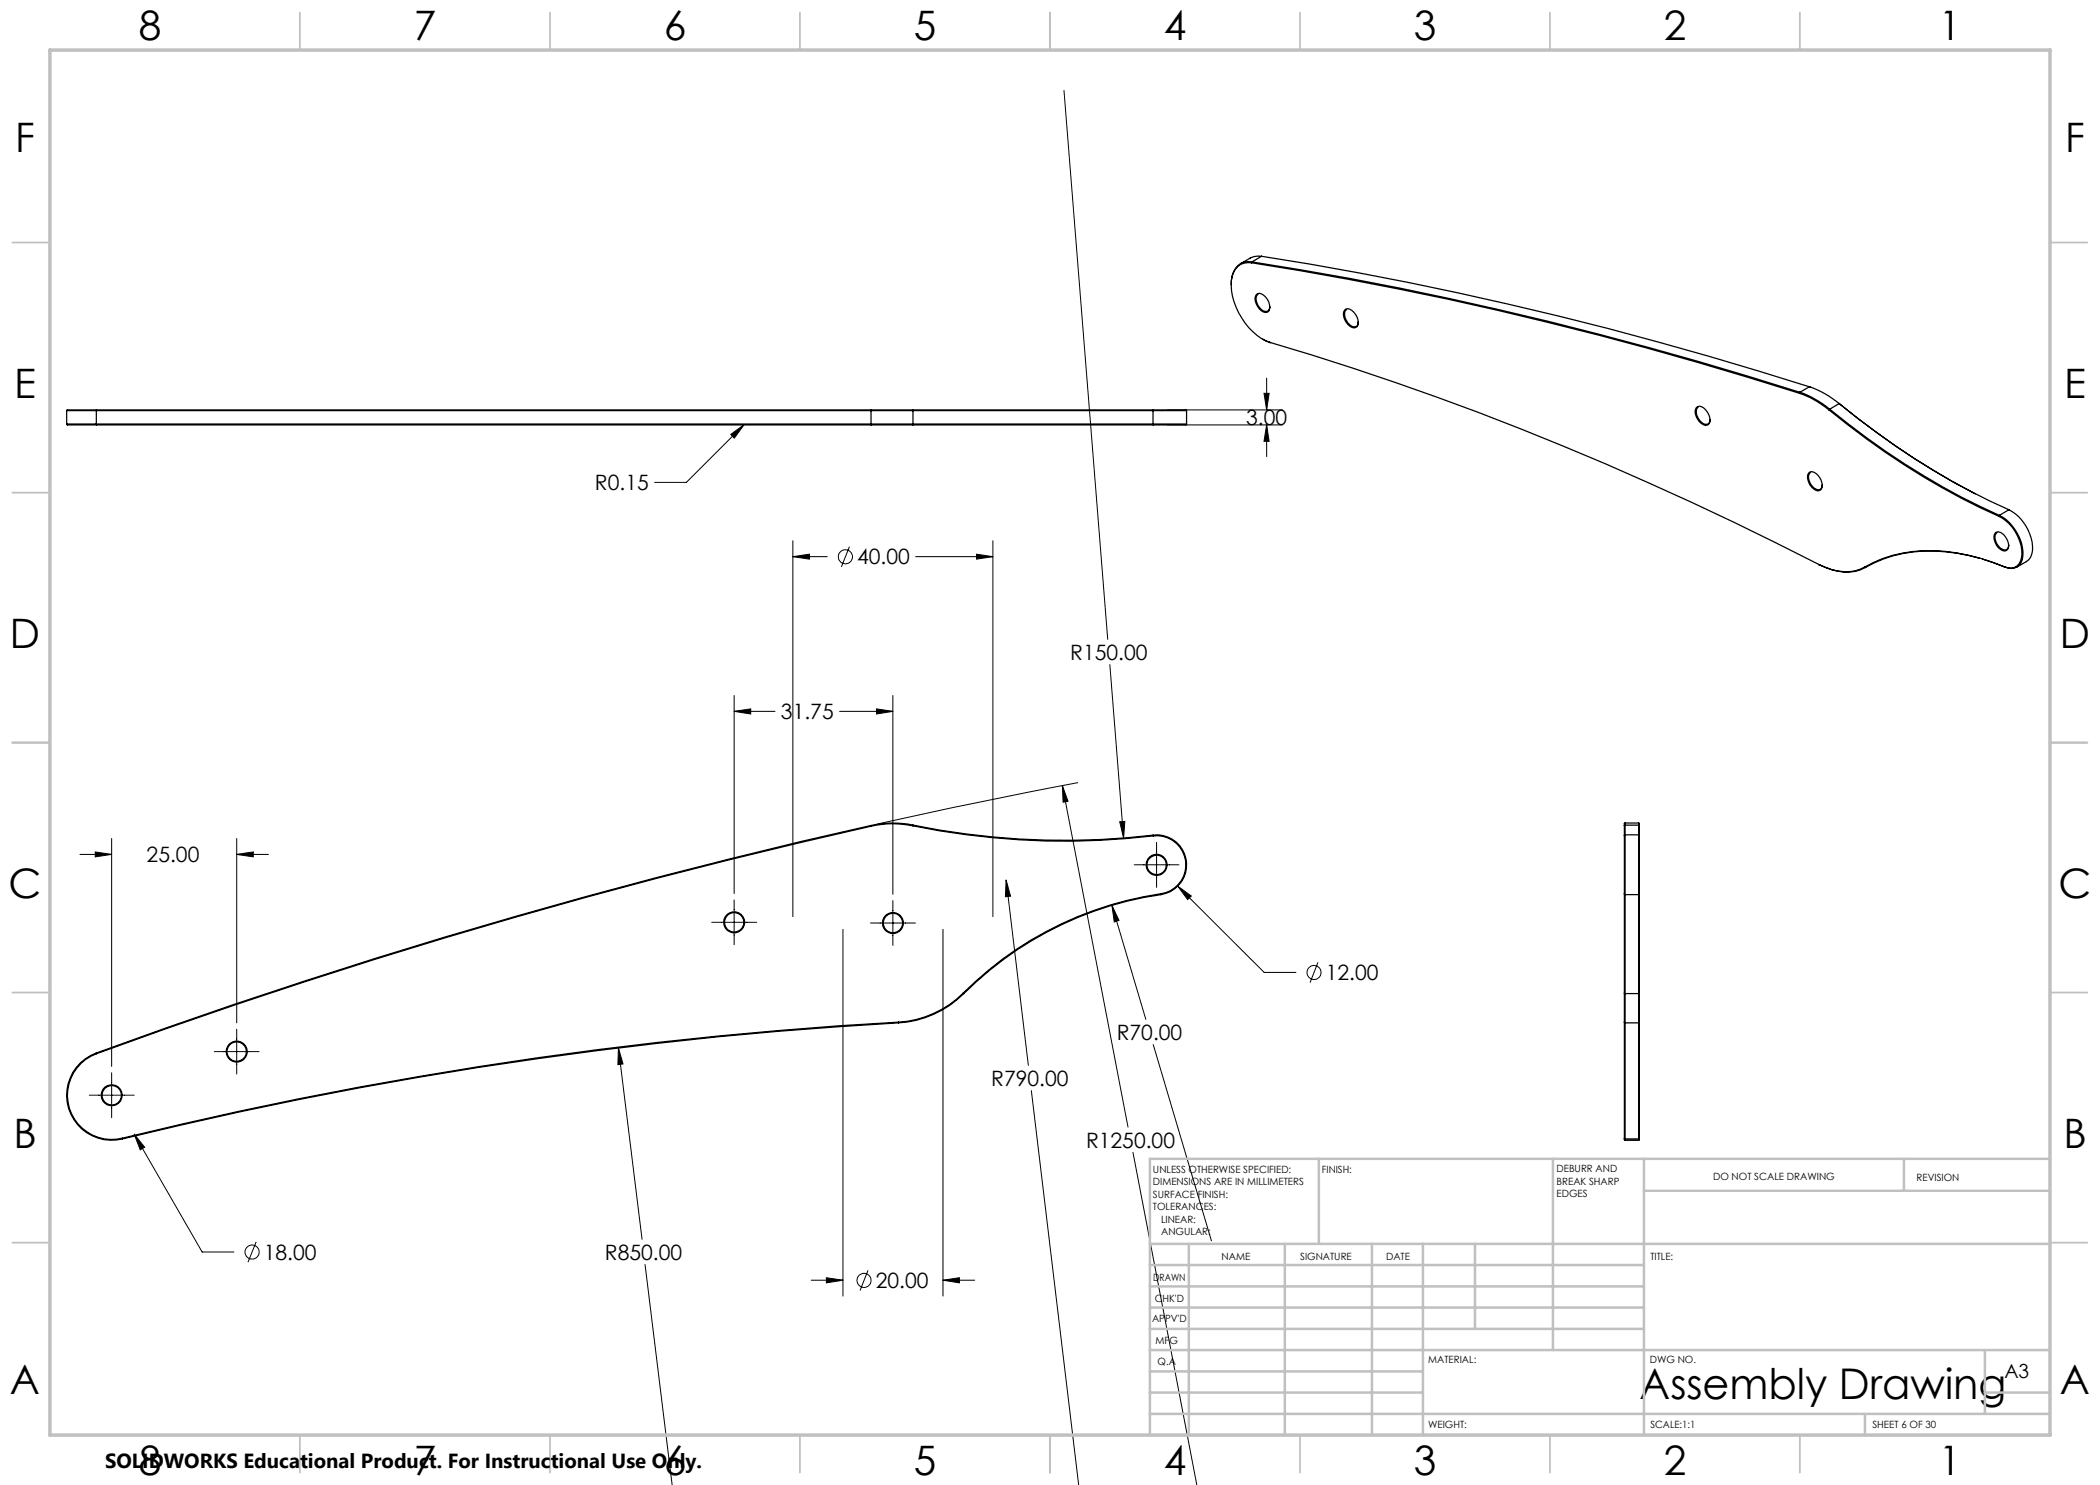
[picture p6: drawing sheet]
<svg xmlns="http://www.w3.org/2000/svg" width="420mm" height="297mm" viewBox="0 0 420 297" stroke-linecap="round" stroke-linejoin="round" font-family="sans-serif">
<g fill="none" stroke="#000" stroke-width=".25">
<path d="M250.3 52.6a3.5 3.5 0 0 0-4 3.6 13.4 13.4 0 0 0 6.8 12l.9 .3M250.3 52.6a727.8 727.8 0 0 1 109.6 26.1M250.4 52.4a732.9 732.9 0 0 1 109.6 26.1M250.4 52.4l-.1 .2M250.4 52.4a3.5 3.5 0 0 0-4.1 3.6l-.1 .9M251.2 58.9a.98 .98 0 0 1 1.5 .1 2.77 2.77 0 0 1 1.1 3.2 1.51 1.51 0 0 1-2.3-.9 2.3 2.3 0 0 1-.3-2.4zM251.6 58.8a1.27 1.27 0 0 0-.2 1.7 2.12 2.12 0 0 0 2 1.8l.5-.5 .1-.5M252.3 51.3a739.5 739.5 0 0 1 109.6 26.1M252.3 51.3a5.2 5.2 0 0 0-4.2 1.4M252.3 51.3l-1.9 1.1M252.6 67.8l1.4 .7M254 68.5a626.2 626.2 0 0 1 109.7 44.4"/>
<path d="M254 68.5h.1M268.9 62a.98 .98 0 0 1 1.5 .1 2.8 2.8 0 0 1 1 3.2 1.57 1.57 0 0 1-2.2-.9 2.38 2.38 0 0 1-.3-2.4zM269.3 61.9a1.6 1.6 0 0 0 0 2.2 1.98 1.98 0 0 0 1.8 1.2l.5-.5v-.4M359.9 78.7a19.2 19.2 0 0 1 5.9 3.3M360 78.5l-.1 .2M360 78.5a19.8 19.8 0 0 1 5.9 3.3M361.9 77.4a18.7 18.7 0 0 1 5.9 3.3M361.9 77.4h.1M361.9 77.4l-1.9 1.1M13.3 84.8l.2 .2h5.8M13.3 84.8h6M13.3 82.1h6"/>
<path d="M13.3 82.1v2.7M19.3 84.8h154.9M19.3 82.1h154.9M19.3 84.8v.2M19.3 82.1v2.7M19.3 82h-5.9l-.1 .1M19.3 85h154.9M19.3 82v.1M19.3 82h154.9M174.2 84.8h8.4M174.2 82.1h8.4M174.2 84.8v.2"/>
<path d="M174.2 82.1v2.7M174.2 82v.1M174.2 82h8.4M174.2 85h8.4M182.6 82v.1M182.6 84.8v.2M182.6 82.1h48M182.6 82h48M182.6 84.8h48M182.6 85h48M182.6 82.1v2.7M230.6 84.8v.2"/>
<path d="M230.6 84.8h6.7M230.6 82.1h6.7M230.6 82.1v2.7M230.6 82h6.6l.1 .1M230.6 82v.1M237.3 84.8l-.1 .2h-6.6M237.3 82.1v2.7M339.3 81.5a1.18 1.18 0 0 1 1.8 .5 2.47 2.47 0 0 1 .7 2.8 1.52 1.52 0 0 1-2.3-.9 2.3 2.3 0 0 1-.2-2.4zM339.7 81.4a1.6 1.6 0 0 0-.1 2.2 1.98 1.98 0 0 0 1.9 1.2l.4-.5 .1-.4M361.7 94.6a.98 .98 0 0 1 1.5 .1 2.78 2.78 0 0 1 1 3.2 .98 .98 0 0 1-1.4-.1 2.82 2.82 0 0 1-1.1-3.2zM362.1 94.5a1.27 1.27 0 0 0-.3 1.7 2.12 2.12 0 0 0 2.1 1.7l.3-.1 .3-.8M365.8 82a151.6 151.6 0 0 0 34 21.3"/>
<path d="M365.9 81.8l-.1 .2M365.9 81.8a151.9 151.9 0 0 0 34 21.3M367.8 80.7a148.6 148.6 0 0 0 34 21.2M367.8 80.7h.1a160.3 160.3 0 0 0 27.1 18.1M367.8 80.7l-1.9 1.1M363.7 112.9a9.6 9.6 0 0 0 9.2 .5M363.7 112.9h.1a14 14 0 0 0 6.2 1.5l1.1-.1 2-.8M372.9 113.4l.2 .1M373.2 113.4l-.1 .1M395.9 111.7a31 31 0 0 0-19.2 .1l-3.6 1.7M396.5 111.8l4.5 1.6M399 106.6a1.49 1.49 0 0 1 2.2 1 1.77 1.77 0 0 1 0 2.5 2.31 2.31 0 0 1-2.3-2.2l-.1-.5z"/>
<path d="M399.4 106.5a1.27 1.27 0 0 0-.3 1.7 2.12 2.12 0 0 0 2.1 1.8l.5-.5v-.5M399.8 103.3a8.6 8.6 0 0 1 4.5 8.3 2.28 2.28 0 0 1-3.4 1.7M399.9 103.1l-.1 .2M399.9 103.1a8.9 8.9 0 0 1 4.6 8.8 2.38 2.38 0 0 1-3.5 1.5M400.9 113.3a34.6 34.6 0 0 0-22.4-2.2 24.4 24.4 0 0 0-5.6 2.3M400.9 113.3l.1 .1M401.8 101.9a8.8 8.8 0 0 1 4.6 8.9 2.31 2.31 0 0 1-1.1 1.5l-1.9 1.1M401.8 101.9l.1 .1M401.8 101.9l-1.9 1.2M174.2 165.1a1251 1251 0 0 0-154.9 45.5M174.2 165.1v.1M174.2 165.2a1251 1251 0 0 0-154.9 45.5"/>
<path d="M182.6 165.2a151.5 151.5 0 0 0 48 2M182.6 165v.2M182.6 165a151.5 151.5 0 0 0 48 2M182.6 165.2a19.3 19.3 0 0 0-8.4 0M182.6 165a19.4 19.4 0 0 0-8.4 .1M230.6 167v.2M230.6 167a6 6 0 0 1 6.7 5.2 6 6 0 0 1-5.1 6.7M230.6 167.2a5.8 5.8 0 0 1 6.5 5 5.8 5.8 0 0 1-4.9 6.5M232.2 178.7v.2M232.2 178.7a70.3 70.3 0 0 0-39.5 19.9M232.2 178.9a70 70 0 0 0-39.4 19.8M324.9 167.1v11.6"/>
<path d="M324.9 178.7l.1 .2M324.9 178.7v19.9M324.9 165.2v1.9M325 167l-.1 .1M325 164.6l-.1 .1v.5M325 178.9v19.8M325 165l-.1 .2M325 167v11.9M325 165v2M325 164.6v.4M325 167h2.7M325 164.6h2.7"/>
<path d="M325 178.9h2.7M325 165h2.7M327.7 167l.2 .1M327.7 164.6l.2 .1v.5M327.7 178.9v19.8M327.7 165l.2 .2M327.7 167v11.9M327.7 165v2M327.7 164.6v.4M327.9 167.1v11.6M327.9 178.7l-.2 .2M327.9 178.7v19.9"/>
<path d="M327.9 165.2v1.9M192.7 198.6l.1 .1M192.7 198.6a20.2 20.2 0 0 1-13 5.8M192.8 198.7a20.2 20.2 0 0 1-13.1 5.9M324.9 198.6l.1 .1M324.9 198.6v5.8M325 198.7v5.9M325 198.7h2.7M327.7 198.7v5.9M327.9 198.6l-.2 .1M327.9 198.6v5.8M19.3 210.6v.1"/>
<path d="M19.3 210.6a9 9 0 0 0-5.6 11.1 9 9 0 0 0 10.8 6.1M19.3 210.7a8.8 8.8 0 0 0-5.4 10.9 8.8 8.8 0 0 0 10.5 6M179.7 204.6a853.8 853.8 0 0 0-155.2 23.2M179.7 204.4a846.5 846.5 0 0 0-155.3 23.2M179.7 204.4v.2M324.9 204.4l.1 .2M324.9 204.4v23.2M325 204.6v23.2M325 204.6h2.7M327.7 204.6v23.2M327.9 204.4l-.2 .2M327.9 204.4v23.2"/>
<path d="M24.4 227.6l.1 .2M324.9 227.6v.4l.1 .1M324.9 227.6l.1 .2M325 227.8v.3M325 228.1h2.7M325 227.8h2.7M327.7 227.8v.3M327.9 227.6v.4l-.2 .1M327.9 227.6l-.2 .2"/>
<circle cx="231.3" cy="173" r="2.12"/>
<circle cx="231.3" cy="173" r="1.93"/>
<circle cx="146.8" cy="184.5" r="2.1"/>
<circle cx="146.8" cy="184.5" r="1.95"/>
<circle cx="178.6" cy="184.6" r="2.1"/>
<circle cx="178.6" cy="184.6" r="1.95"/>
<circle cx="22.3" cy="219" r="2.11"/>
<circle cx="22.4" cy="219.1" r="1.94"/>
<circle cx="47.3" cy="210.3" r="1.95"/>
<circle cx="47.4" cy="210.3" r="2.11"/>
</g>
<g fill="none" stroke="#000" stroke-width=".2">
<path d="M212.8 18.1l8.7 109.8M252.8 78.7h1l-.5 3.3zM253.3 75.6v6.4M146.2 86.9l2.6-2-1.9 2.7zM148.8 84.9l-11.5 11.6h-6.4M233.5 85h23M233.5 82h23M253.3 85l.5 3.3h-1zM253.3 85v6.3M158.6 111.3l3.3-.5v1zM158.6 108.2v75.1M158.6 111.3h6.9"/>
<path d="M169.9 109.3l-1.6 4.1M183.1 111.3h15.5M195.3 110.8l3.3 .5-3.3 .5zM198.6 108.2v75.1M146.8 139.1v39.6M178.6 139.1v39.8M222 132.9l2.7 34.7M146.8 142.3l3.3-.5v1zM146.8 142.3h8.2M167.9 142.3h10.7M175.3 141.8l3.3 .5-3.3 .5zM212.5 157.1l1.1 3.2-1 .1z"/>
<path d="M212.5 157.1l13.1 68.3M215.6 156.5a1323.1 1323.1 0 0 0-40.2 8.3M16 170.9h6.3M19 170.4l3.3 .5-3.3 .5zM22.3 167.7v45.6M47.3 170.9l3.4-.5v1zM47.3 167.7v36.9M47.3 170.9h6.4M146.8 180v8.9M201.2 176l.9 3.2-1 .1zM201.2 176l4.5 37.1M223.9 164.4l1.1-.1-.3 3.3z"/>
<path d="M226.8 173h9M231.3 168.5v9M235.5 177.2l2.8 2-.8 .7zM235.5 177.2l17.3 17.3h6.4M142.3 184.5h9M168.6 185.9v73.3M174.1 184.6h9M178.6 180.1v9M188.6 185.9v73.3M222.4 181.1l1.4 3-1 .3zM222.4 181.1l6.8 22.8M263.6 192.5l-1.6 4"/>
<path d="M17.9 219h8.9M22.3 214.6v9M42.9 210.3h8.9M47.3 205.8v9M123.7 209.6l.9 3.2-1 .1zM123.7 209.6l4.7 38.3M206.3 218.1l9.4 79M230.6 208.9l11.7 39.3M26.8 226.8l2.1 2.6-.9 .6zM26.8 226.8l13.6 23.6h6.4M226.6 230.5l12.8 66.6M51.2 248.4l-1.6 4"/>
<path d="M129 252.9l5.4 44.2M162.2 256h6.4M165.3 255.5l3.3 .5-3.3 .6zM173.6 254.1l-1.6 4M188.6 256l3.3-.5v1.1zM188.6 256h6.3"/>
<circle cx="169.1" cy="111.4" r="1.42"/>
<circle cx="262.8" cy="194.5" r="1.41"/>
<circle cx="50.4" cy="250.4" r="1.41"/>
<circle cx="172.8" cy="256.1" r="1.4"/>
</g>
<g fill="none" stroke="#c0c0c0" stroke-width=".35">
<path d="M60 2.5v7.5M110 2.5v7.5M160 2.5v7.5M210 2.5v7.5M260 2.5v7.5M310 2.5v7.5M360 2.5v7.5M2.5 48.5h7.5M410 48.5h7.5M2.5 98.5h7.5M410 98.5h7.5M2.5 148.5h7.5"/>
<path d="M410 148.5h7.5M2.5 198.5h7.5M410 198.5h7.5M2.5 248.5h7.5M410 248.5h7.5M60 287v7.5M110 287v7.5M160 287v7.5M210 287v7.5M260 287v7.5M310 287v7.5M360 287v7.5"/>
</g>
<g fill="none" stroke="#c0c0c0" stroke-width=".5">
<path d="M263.8 231.8v17M310.6 231.8v38.2M328.8 231.8v55.2M328.8 238.2h81.2M380.8 231.8v6.4M410 231.8h-180v55.2M230 248.8h180M230 257.3h98.8M230 253h98.8M237.8 248.8v38.2M257 248.8v38.2M274.4 248.8v38.2"/>
<path d="M284.6 248.8v38.2M295 248.8v17M230 265.8h98.8M230 261.5h98.8M230 278.5h54.6M230 274.3h54.6M230 270h180M397 278.5h13M397 270v12.8M230 282.8h180M373 282.8v4.2"/>
</g>
<path d="M10 10h400v277h-400z" fill="none" stroke="#c0c0c0" stroke-width=".7"/>
<path d="M26.8 226.8l1.2 3.2 .9-.6zM158.6 111.3l3.3-.5v1zM195.3 110.8l3.3 .5-3.3 .5zM165.3 255.5l3.3 .5-3.3 .6zM188.6 256l3.3-.5v1.1zM235.5 177.2l2 2.7 .8-.7zM123.7 209.6l-.1 3.3 1-.1zM212.5 157.1l.1 3.3 1-.1zM222.4 181.1l.4 3.3 1-.3zM223.9 164.4l.8 3.2 .3-3.3zM201.2 176l-.1 3.3 1-.1zM175.3 141.8l3.3 .5-3.3 .5zM146.8 142.3l3.3-.5v1zM47.3 170.9l3.4-.5v1zM19 170.4l3.3 .5-3.3 .5zM253.3 85l.5 3.3h-1zM252.8 78.7h1l-.5 3.3zM146.2 86.9l.7 .7 1.9-2.7z" fill="#000"/>
<text font-size="8.5" x="327.9" y="279.7">Assembly Drawing</text>
<g font-size="8.1">
<text x="27.7" y="8">8</text>
<text x="82.7" y="8">7</text>
<text x="132.7" y="8">6</text>
<text x="182.7" y="8">5</text>
<text x="232.7" y="8">4</text>
<text x="282.7" y="8">3</text>
<text x="332.7" y="8">2</text>
<text x="387.7" y="8">1</text>
<text x="3" y="30.4">F</text>
<text x="413" y="30.4">F</text>
<text x="2.8" y="79.6">E</text>
<text x="412.8" y="79.6">E</text>
<text x="2" y="129.6">D</text>
<text x="412" y="129.6">D</text>
<text x="1.7" y="179.6">C</text>
<text x="411.7" y="179.6">C</text>
<text x="2.7" y="229.6">B</text>
<text x="412.7" y="229.6">B</text>
<text x="2" y="278.9">A</text>
<text x="412" y="278.9">A</text>
<text x="27.7" y="295">8</text>
<text x="82.7" y="295">7</text>
<text x="132.7" y="295">6</text>
<text x="182.7" y="295">5</text>
<text x="232.7" y="295">4</text>
<text x="282.7" y="295">3</text>
<text x="332.7" y="295">2</text>
<text x="387.7" y="295">1</text>
</g>
<g font-size="4.2">
<text x="249.2" y="85">3.00</text>
<text x="119" y="98.1">R0.15</text>
<text x="171.4" y="112.9">40.00</text>
<text x="214" y="132">R150.00</text>
<text x="156.2" y="143.9">31.75</text>
<text x="29.3" y="172.5">25.00</text>
<text x="265.2" y="196">12.00</text>
<text x="223.3" y="208">R70.00</text>
<text x="198.2" y="217.2">R790.00</text>
<text x="217.2" y="229.5">R1250.00</text>
<text x="52.8" y="251.9">18.00</text>
<text x="121" y="252">R850.00</text>
<text x="175.2" y="257.6">20.00</text>
</g>
<text font-size="4.1" x="21" y="293.7">SOLIDWORKS Educational Product. For Instructional Use Only.</text>
<text font-size="3.9" x="400.9" y="275.5">A3</text>
<g font-size="2">
<text x="230.6" y="234.6">UNLESS OTHERWISE SPECIFIED:</text>
<text x="230.6" y="237.1">DIMENSIONS ARE IN MILLIMETERS</text>
<text x="230.6" y="239.6">SURFACE FINISH:</text>
<text x="264.4" y="234.6">FINISH:</text>
<text x="311.3" y="234.5">DEBURR AND</text>
<text x="311.3" y="237">BREAK SHARP</text>
<text x="311.3" y="239.5">EDGES</text>
<text x="342.6" y="236">DO NOT SCALE DRAWING</text>
<text x="383.3" y="236.2">REVISION</text>
<text x="230.6" y="242.1">TOLERANCES:</text>
<text x="232.2" y="244.6">LINEAR:</text>
<text x="232.2" y="247.1">ANGULAR:</text>
<text x="244.3" y="252">NAME</text>
<text x="260" y="251.9">SIGNATURE</text>
<text x="277.2" y="251.9">DATE</text>
<text x="330.1" y="251.9">TITLE:</text>
<text x="230.6" y="256.1">DRAWN</text>
<text x="230.9" y="260.3">CHK'D</text>
<text x="230.4" y="264.4">APPV'D</text>
<text x="231.1" y="268.8">MFG</text>
<text x="231.5" y="273">Q.A</text>
<text x="285.6" y="272.5">MATERIAL:</text>
<text x="330" y="272.5">DWG NO.</text>
<text x="285.6" y="285.5">WEIGHT:</text>
<text x="330.1" y="285.6">SCALE:1:1</text>
<text x="374.5" y="285.6">SHEET 6 OF 30</text>
</g>
</svg>
